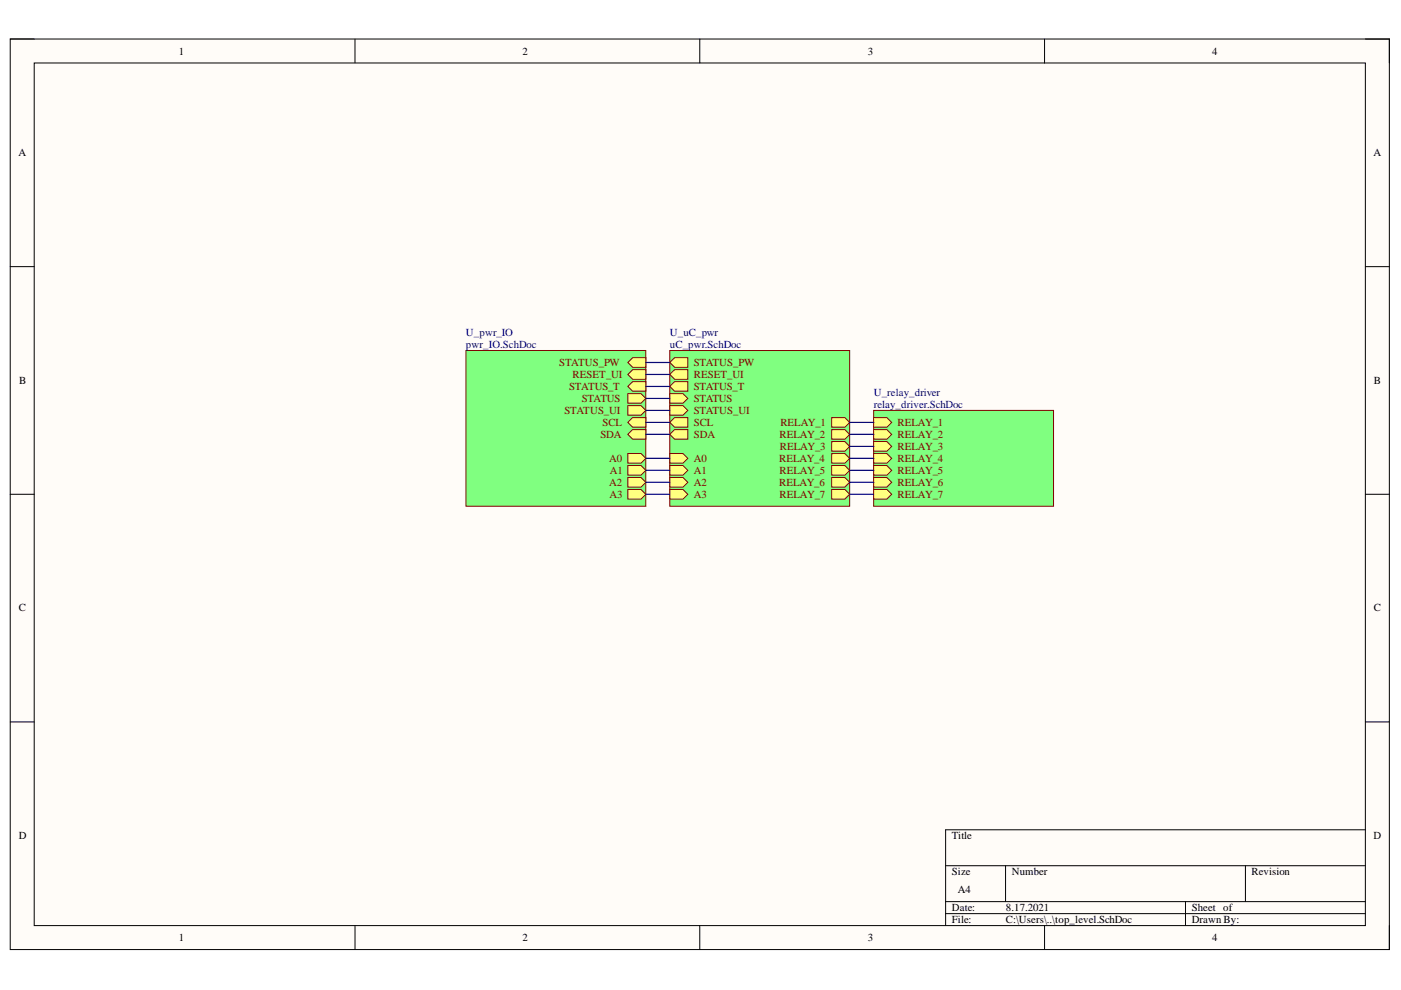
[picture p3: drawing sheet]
<svg xmlns="http://www.w3.org/2000/svg" width="297mm" height="210mm" viewBox="0 0 297 210" stroke-linecap="round" stroke-linejoin="round" font-family="sans-serif">
<path d="M2.2 8.3h292.4v193h-292.4z" fill-rule="evenodd" fill="#fffcf8"/>
<path d="M2.2 8.3h292.4v193h-292.4z" fill="none" stroke="#000" stroke-width=".21"/>
<path d="M7.3 13.4h282.2v182.8h-282.2z" fill-rule="evenodd" fill="#fffcf8"/>
<g fill="none" stroke="#000" stroke-width=".21">
<path d="M2.2 8.3h5.1M7.3 13.4h282.2v182.8h-282.2zM75.3 8.3v5M148.4 8.3v5M221.5 8.3v5.1M289.5 8.3h5.1v5.1M2.2 56.5h5.1M289.5 56.5h5.1M2.2 104.8h5.1M289.5 104.8h5.1M2.2 153.1h5.1M289.5 153.1h5.1"/>
<path d="M289.5 175.9h-89v20.3M75.3 196.2v5.1M148.4 196.2v5.1M200.5 183.6h89M200.5 191.2h89M200.5 193.7h89M213.2 183.6v7.6M221.5 196.2v5.1M251.3 191.2v5M264.1 183.6v7.6M294.6 196.2v5.1"/>
</g>
<path d="M98.8 74.3h38.1v33h-38.1z" fill-rule="evenodd" fill="#80ff80"/>
<path d="M98.8 74.3h38.1v33h-38.1z" fill="none" stroke="#800000" stroke-width=".21"/>
<path d="M133.1 76.9l1-1.1h2.8v2.1h-2.8z" fill-rule="evenodd" fill="#ffff80"/>
<path d="M133.1 76.9l1-1.1h2.8v2.1h-2.8z" fill="none" stroke="#800000" stroke-width=".21"/>
<path d="M133.1 86h2.8l1 1-1 1h-2.8z" fill-rule="evenodd" fill="#ffff80"/>
<path d="M133.1 86h2.8l1 1-1 1h-2.8z" fill="none" stroke="#800000" stroke-width=".21"/>
<path d="M133.1 79.4l1-1h2.8v2h-2.8z" fill-rule="evenodd" fill="#ffff80"/>
<path d="M133.1 79.4l1-1h2.8v2h-2.8z" fill="none" stroke="#800000" stroke-width=".21"/>
<path d="M133.1 81.9l1-1h2.8v2h-2.8z" fill-rule="evenodd" fill="#ffff80"/>
<path d="M133.1 81.9l1-1h2.8v2h-2.8z" fill="none" stroke="#800000" stroke-width=".21"/>
<path d="M133.1 83.5h2.8l1 1-1 1h-2.8z" fill-rule="evenodd" fill="#ffff80"/>
<path d="M133.1 83.5h2.8l1 1-1 1h-2.8z" fill="none" stroke="#800000" stroke-width=".21"/>
<path d="M133.1 101.2h2.8l1 1.1-1 1h-2.8z" fill-rule="evenodd" fill="#ffff80"/>
<path d="M133.1 101.2h2.8l1 1.1-1 1h-2.8z" fill="none" stroke="#800000" stroke-width=".21"/>
<path d="M133.1 103.8h2.8l1 1-1 1h-2.8z" fill-rule="evenodd" fill="#ffff80"/>
<path d="M133.1 103.8h2.8l1 1-1 1h-2.8z" fill="none" stroke="#800000" stroke-width=".21"/>
<path d="M133.1 96.2h2.8l1 1-1 1h-2.8z" fill-rule="evenodd" fill="#ffff80"/>
<path d="M133.1 96.2h2.8l1 1-1 1h-2.8z" fill="none" stroke="#800000" stroke-width=".21"/>
<path d="M133.1 98.7h2.8l1 1-1 1h-2.8z" fill-rule="evenodd" fill="#ffff80"/>
<path d="M133.1 98.7h2.8l1 1-1 1h-2.8z" fill="none" stroke="#800000" stroke-width=".21"/>
<path d="M134.1 88.5h2.8v2.1h-2.8l-1-1z" fill-rule="evenodd" fill="#ffff80"/>
<path d="M134.1 88.5h2.8v2.1h-2.8l-1-1z" fill="none" stroke="#800000" stroke-width=".21"/>
<path d="M134.1 91.1h2.8v2h-2.8l-1-1z" fill-rule="evenodd" fill="#ffff80"/>
<path d="M134.1 91.1h2.8v2h-2.8l-1-1z" fill="none" stroke="#800000" stroke-width=".21"/>
<path d="M185.2 87h38.2v20.3h-38.2z" fill-rule="evenodd" fill="#80ff80"/>
<path d="M185.2 87h38.2v20.3h-38.2z" fill="none" stroke="#800000" stroke-width=".21"/>
<path d="M185.2 101.2h2.8l1 1.1-1 1h-2.8z" fill-rule="evenodd" fill="#ffff80"/>
<path d="M185.2 101.2h2.8l1 1.1-1 1h-2.8z" fill="none" stroke="#800000" stroke-width=".21"/>
<path d="M185.2 98.7h2.8l1 1-1 1h-2.8z" fill-rule="evenodd" fill="#ffff80"/>
<path d="M185.2 98.7h2.8l1 1-1 1h-2.8z" fill="none" stroke="#800000" stroke-width=".21"/>
<path d="M185.2 103.8h2.8l1 1-1 1h-2.8z" fill-rule="evenodd" fill="#ffff80"/>
<path d="M185.2 103.8h2.8l1 1-1 1h-2.8z" fill="none" stroke="#800000" stroke-width=".21"/>
<path d="M185.2 93.6h2.8l1 1-1 1.1h-2.8z" fill-rule="evenodd" fill="#ffff80"/>
<path d="M185.2 93.6h2.8l1 1-1 1.1h-2.8z" fill="none" stroke="#800000" stroke-width=".21"/>
<path d="M185.2 91.1h2.8l1 1-1 1h-2.8z" fill-rule="evenodd" fill="#ffff80"/>
<path d="M185.2 91.1h2.8l1 1-1 1h-2.8z" fill="none" stroke="#800000" stroke-width=".21"/>
<path d="M185.2 88.5h2.8l1 1.1-1 1h-2.8z" fill-rule="evenodd" fill="#ffff80"/>
<path d="M185.2 88.5h2.8l1 1.1-1 1h-2.8z" fill="none" stroke="#800000" stroke-width=".21"/>
<path d="M185.2 96.2h2.8l1 1-1 1h-2.8z" fill-rule="evenodd" fill="#ffff80"/>
<path d="M185.2 96.2h2.8l1 1-1 1h-2.8z" fill="none" stroke="#800000" stroke-width=".21"/>
<path d="M142 74.3h38.1v33h-38.1z" fill-rule="evenodd" fill="#80ff80"/>
<path d="M142 74.3h38.1v33h-38.1z" fill="none" stroke="#800000" stroke-width=".21"/>
<path d="M142 96.2h2.8l1 1-1 1h-2.8z" fill-rule="evenodd" fill="#ffff80"/>
<path d="M142 96.2h2.8l1 1-1 1h-2.8z" fill="none" stroke="#800000" stroke-width=".21"/>
<path d="M142 98.7h2.8l1 1-1 1h-2.8z" fill-rule="evenodd" fill="#ffff80"/>
<path d="M142 98.7h2.8l1 1-1 1h-2.8z" fill="none" stroke="#800000" stroke-width=".21"/>
<path d="M142 101.2h2.8l1 1.1-1 1h-2.8z" fill-rule="evenodd" fill="#ffff80"/>
<path d="M142 101.2h2.8l1 1.1-1 1h-2.8z" fill="none" stroke="#800000" stroke-width=".21"/>
<path d="M142 103.8h2.8l1 1-1 1h-2.8z" fill-rule="evenodd" fill="#ffff80"/>
<path d="M142 103.8h2.8l1 1-1 1h-2.8z" fill="none" stroke="#800000" stroke-width=".21"/>
<path d="M143 88.5h2.8v2.1h-2.8l-1-1z" fill-rule="evenodd" fill="#ffff80"/>
<path d="M143 88.5h2.8v2.1h-2.8l-1-1z" fill="none" stroke="#800000" stroke-width=".21"/>
<path d="M143 91.1h2.8v2h-2.8l-1-1z" fill-rule="evenodd" fill="#ffff80"/>
<path d="M143 91.1h2.8v2h-2.8l-1-1z" fill="none" stroke="#800000" stroke-width=".21"/>
<path d="M142 76.9l1-1.1h2.8v2.1h-2.8z" fill-rule="evenodd" fill="#ffff80"/>
<path d="M142 76.9l1-1.1h2.8v2.1h-2.8z" fill="none" stroke="#800000" stroke-width=".21"/>
<path d="M142 86h2.8l1 1-1 1h-2.8z" fill-rule="evenodd" fill="#ffff80"/>
<path d="M142 86h2.8l1 1-1 1h-2.8z" fill="none" stroke="#800000" stroke-width=".21"/>
<path d="M142 79.4l1-1h2.8v2h-2.8z" fill-rule="evenodd" fill="#ffff80"/>
<path d="M142 79.4l1-1h2.8v2h-2.8z" fill="none" stroke="#800000" stroke-width=".21"/>
<path d="M142 81.9l1-1h2.8v2h-2.8z" fill-rule="evenodd" fill="#ffff80"/>
<path d="M142 81.9l1-1h2.8v2h-2.8z" fill="none" stroke="#800000" stroke-width=".21"/>
<path d="M142 83.5h2.8l1 1-1 1h-2.8z" fill-rule="evenodd" fill="#ffff80"/>
<path d="M142 83.5h2.8l1 1-1 1h-2.8z" fill="none" stroke="#800000" stroke-width=".21"/>
<path d="M176.3 88.5h2.8l1 1.1-1 1h-2.8z" fill-rule="evenodd" fill="#ffff80"/>
<path d="M176.3 88.5h2.8l1 1.1-1 1h-2.8z" fill="none" stroke="#800000" stroke-width=".21"/>
<path d="M176.3 91.1h2.8l1 1-1 1h-2.8z" fill-rule="evenodd" fill="#ffff80"/>
<path d="M176.3 91.1h2.8l1 1-1 1h-2.8z" fill="none" stroke="#800000" stroke-width=".21"/>
<path d="M176.3 93.6h2.8l1 1-1 1.1h-2.8z" fill-rule="evenodd" fill="#ffff80"/>
<path d="M176.3 93.6h2.8l1 1-1 1.1h-2.8z" fill="none" stroke="#800000" stroke-width=".21"/>
<path d="M176.3 96.2h2.8l1 1-1 1h-2.8z" fill-rule="evenodd" fill="#ffff80"/>
<path d="M176.3 96.2h2.8l1 1-1 1h-2.8z" fill="none" stroke="#800000" stroke-width=".21"/>
<path d="M176.3 98.7h2.8l1 1-1 1h-2.8z" fill-rule="evenodd" fill="#ffff80"/>
<path d="M176.3 98.7h2.8l1 1-1 1h-2.8z" fill="none" stroke="#800000" stroke-width=".21"/>
<path d="M176.3 101.2h2.8l1 1.1-1 1h-2.8z" fill-rule="evenodd" fill="#ffff80"/>
<path d="M176.3 101.2h2.8l1 1.1-1 1h-2.8z" fill="none" stroke="#800000" stroke-width=".21"/>
<path d="M176.3 103.8h2.8l1 1-1 1h-2.8z" fill-rule="evenodd" fill="#ffff80"/>
<path d="M176.3 103.8h2.8l1 1-1 1h-2.8z" fill="none" stroke="#800000" stroke-width=".21"/>
<g fill="none" stroke="#000080" stroke-width=".25">
<path d="M136.9 79.4h5.1M136.9 76.9h5.1M136.9 92.1h5.1M136.9 99.7h5.1M136.9 97.2h5.1M136.9 89.6h5.1M136.9 87h5.1M136.9 84.5h5.1M136.9 81.9h5.1M180.1 92.1h5.1M180.1 99.7h5.1M180.1 97.2h5.1"/>
<path d="M180.1 89.6h5.1M180.1 94.6h5.1M136.9 104.8h5.1M136.9 102.3h5.1M180.1 104.8h5.1M180.1 102.3h5.1"/>
</g>
<g font-size="2.3">
<text x="37.9" y="11.6">1</text>
<text x="110.8" y="11.6">2</text>
<text x="184" y="11.6">3</text>
<text x="257" y="11.6">4</text>
<text x="3.9" y="33.1">A</text>
<text x="291.2" y="33.1">A</text>
<text x="4.1" y="81.4">B</text>
<text x="291.3" y="81.4">B</text>
<text x="4" y="129.6">C</text>
<text x="291.3" y="129.6">C</text>
<text x="4" y="177.9">D</text>
<text x="201.8" y="177.9">Title</text>
<text x="291.2" y="177.9">D</text>
<text x="201.8" y="185.6">Size</text>
<text x="214.5" y="185.6">Number</text>
<text x="265.3" y="185.6">Revision</text>
<text x="203.1" y="189.4">A4</text>
<text x="201.8" y="193.2">Date:</text>
<text x="201.8" y="195.7">File:</text>
<text x="213.2" y="193.2">8.17.2021</text>
<text x="213.2" y="195.7">C:\Users\..\top_level.SchDoc</text>
<text x="252.7" y="193.2">Sheet of</text>
<text x="252.7" y="195.7">Drawn By:</text>
<text x="37.9" y="199.5">1</text>
<text x="110.8" y="199.5">2</text>
<text x="184" y="199.5">3</text>
<text x="257" y="199.5">4</text>
</g>
<g font-size="2.3" fill="#000080">
<text x="98.8" y="71.2">U_pwr_IO</text>
<text x="142" y="71.2">U_uC_pwr</text>
<text x="98.8" y="73.8">pwr_IO.SchDoc</text>
<text x="142" y="73.8">uC_pwr.SchDoc</text>
<text x="185.2" y="83.9">U_relay_driver</text>
<text x="185.2" y="86.5">relay_driver.SchDoc</text>
</g>
<g font-size="2.3" fill="#800000">
<text x="118.6" y="77.6">STATUS_PW</text>
<text x="147.1" y="77.6">STATUS_PW</text>
<text x="120.7" y="82.7">STATUS_T</text>
<text x="121.4" y="80.1">RESET_UI</text>
<text x="147.1" y="80.1">RESET_UI</text>
<text x="147.1" y="82.7">STATUS_T</text>
<text x="119.7" y="87.7">STATUS_UI</text>
<text x="123.3" y="85.2">STATUS</text>
<text x="147.1" y="87.7">STATUS_UI</text>
<text x="147.1" y="85.2">STATUS</text>
<text x="127.3" y="92.9">SDA</text>
<text x="127.7" y="90.3">SCL</text>
<text x="147.1" y="90.3">SCL</text>
<text x="147.1" y="92.9">SDA</text>
<text x="165.3" y="92.9">RELAY_2</text>
<text x="165.4" y="95.4">RELAY_3</text>
<text x="165.4" y="90.3">RELAY_1</text>
<text x="190.3" y="95.4">RELAY_3</text>
<text x="190.3" y="92.9">RELAY_2</text>
<text x="190.3" y="90.3">RELAY_1</text>
<text x="129.2" y="98">A0</text>
<text x="129.3" y="100.5">A1</text>
<text x="147.1" y="98">A0</text>
<text x="147.1" y="100.5">A1</text>
<text x="165.2" y="98">RELAY_4</text>
<text x="165.3" y="100.5">RELAY_5</text>
<text x="190.3" y="100.5">RELAY_5</text>
<text x="190.3" y="98">RELAY_4</text>
<text x="129.2" y="103">A2</text>
<text x="129.2" y="105.6">A3</text>
<text x="147.1" y="103">A2</text>
<text x="147.1" y="105.6">A3</text>
<text x="165.2" y="103">RELAY_6</text>
<text x="165.3" y="105.6">RELAY_7</text>
<text x="190.3" y="103">RELAY_6</text>
<text x="190.3" y="105.6">RELAY_7</text>
</g>
</svg>
